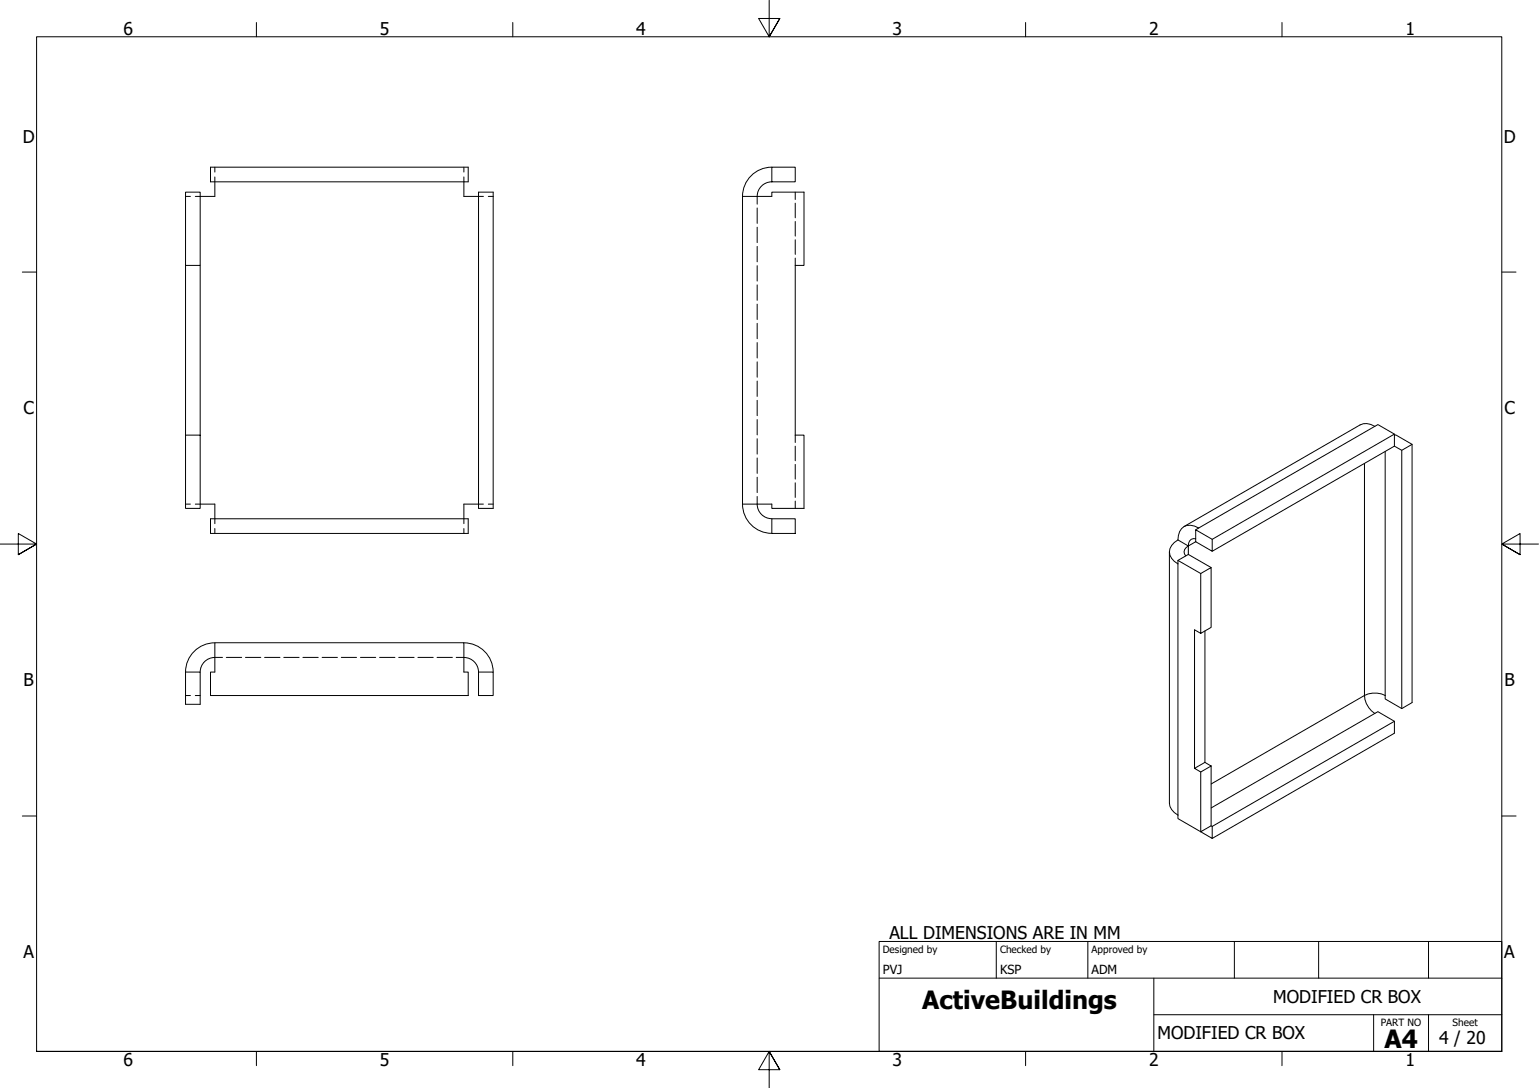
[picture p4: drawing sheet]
<svg xmlns="http://www.w3.org/2000/svg" width="420mm" height="297mm" viewBox="0 0 420 297" stroke-linecap="round" stroke-linejoin="round" font-family="sans-serif">
<!-- layer: Hidden (ISO) -->
<g fill="none" stroke="#000" stroke-width=".27">
<path d="M50.7 53.6h1.3M53.3 53.6h1.4M58.7 45.6v1.4M58.7 48.3v1.3M126.6 45.6v1.4M126.6 48.3v1.3M130.6 53.6h1.4M133.3 53.6h1.3M206.7 53.6v2.1M206.7 56.8v4.2M217.1 52.5v2M217.1 55.5v4"/>
<path d="M206.7 62v4.2M206.7 67.3v4.2M206.7 72.5v4.2M206.7 77.8v4.2M217.1 60.5v4M217.1 65.5v4M217.1 70.5v2M206.7 83v4.2M206.7 88.3v4.2M206.7 93.5v4.2M206.7 98.8v4.2M206.7 104v4.2"/>
<path d="M206.7 109.3v4.2M206.7 114.5v4.2M206.7 119.8v4.2M217.1 118.8v2M50.7 137.6h1.3M53.3 137.6h1.4M130.6 137.6h1.4M133.3 137.6h1.3M206.7 125v4.2M206.7 130.3v4.2M206.7 135.5v2.1M217.1 121.8v4"/>
<path d="M217.1 126.8v4M217.1 131.8v4M217.1 136.8v2M58.7 141.6v1.4M58.7 144.3v1.3M126.6 141.6v1.4M126.6 144.3v1.3M58.7 179.5h2M61.8 179.5h4.2M67 179.5h4.2M72.2 179.5h4.2M77.5 179.5h4.2"/>
<path d="M82.7 179.5h4.2M87.9 179.5h4.2M93.2 179.5h4.1M98.4 179.5h4.2M103.6 179.5h4.2M108.9 179.5h4.2M114.1 179.5h4.2M119.3 179.5h4.2M124.5 179.5h2.1M50.7 189.9h1.3M53.3 189.9h1.4"/>
</g>
<!-- layer: Visible (ISO) -->
<g fill="none" stroke="#000" stroke-width=".27">
<path d="M50.7 52.5h4v20h-4zM57.5 45.6h70.3v4h-70.3zM58.7 49.6v4h-4M126.6 49.6v4h4M130.6 52.5h4v86.3h-4zM202.7 53.6h8v-1.1h8.8v20h-2.4v46.3h2.4v20h-8.8v-1.2h-8zM210.7 45.6a8 8 0 0 0-8 8M210.7 49.6a4 4 0 0 0-4 4M210.7 45.6h6.4v4h-6.4zM50.7 72.5v46.3M54.7 72.5v46.3M50.7 118.8h4v20h-4z"/>
<path d="M380.7 118.9l.3-.2 4.5 2.6-2.8 1.6-2-1.1M380.7 118.5l-49.8 28.7M54.7 137.6h4v4M130.6 137.6h-4v4M202.7 137.6a8 8 0 0 0 8 8M206.7 137.6a4 4 0 0 0 4 4M380.7 121.8l-49.8 28.7M380.7 121.8v-3.3l-4.5-2.6-.9 .5a4 4 0 0 0-4-.4l-48 27.7M382.7 122.9v70.5M385.5 121.3v70.5l-2.8 1.6M57.5 141.6h70.3v4h-70.3zM210.7 141.6h6.4v4h-6.4z"/>
<path d="M319.3 150.7v68.6a4.1 4.1 0 0 0 2.3 3.2v1l9.3 5.4v-3.3M321.6 147.4l2.8 1.7M321.6 147.4a3.5 3.5 0 0 0-2.3 3.3 3.5 3.5 0 0 0 2.3 3.3v-1l2.8-1.6 6.2 3.5M321.6 153l6.2 3.6M324.4 149.1a1.69 1.69 0 0 0-.7 2.7M326.4 147.1a1.63 1.63 0 0 0-2 2M326.4 144.6l.9-.4a3.7 3.7 0 0 0-4.7 .1l-.6 .9-.4 2.2M326.4 144.6l4.5 2.6v3.3l-4.5-2.6zM58.6 179.5a4 4 0 0 0-3.9 4M58.6 175.5a8 8 0 0 0-7.9 8M58.7 175.5h67.9v8h1.2v6.4h-70.3v-6.4h1.2zM126.7 175.5a8 8 0 0 1 7.9 8"/>
<path d="M126.7 179.5a4 4 0 0 1 3.9 4M327.8 172.9v-16.3l2.8-1.7v16.4l-2.8 1.6-1.7-1v37.9M329 172.3v35.8M50.7 183.5h4v8.8h-4zM130.6 183.5h4v6.4h-4zM380.7 196.9l-49.8 28.7M382.7 193.4l-4.5-2.6v-.9a6.3 6.3 0 0 0-5.7 0 6.2 6.2 0 0 0 2.8 4.9l.9-.5 4.5 2.6v3.3l-49.8 28.7M326.1 209.8l2.9-1.7 1.6 1-2.8 1.7zM330.6 209.1v16.4l-2.8 1.6v-16.3M330.6 225.5l.3 .1"/>
</g>
<!-- layer: Visible Narrow (ISO) -->
<path d="M375.3 116.4l-48 27.8M372.5 126.5v63.4l-41.9 24.1M378.2 123.3v66.6M321.6 154v68.5M326.4 147.9l-2 1.2v2.3M375.3 194.8l-44.7 25.8" fill="none" stroke="#000" stroke-width=".27"/>
<!-- layer: Border (ISO) -->
<g fill="none" stroke="#000" stroke-width=".27">
<path d="M70 6.1v3.9M140 6.1v3.9M210 0v10l-2.9-5h5.8l-2.9 5 2.9-5M280 6.1v3.9M350 6.1v3.9M6.1 74.3h3.9M410 74.3h3.9M0 148.5h10l-5-2.8v5.7l5-2.9-5 2.9M420 148.5h-10l5-2.8v5.7l-5-2.9 5 2.9M6.1 222.8h3.9M410 222.8h3.9M10 287v-277h400v277h-400h400"/>
<path d="M70 287v3.9M140 287v3.9M212.9 292l-2.9-5 2.9 5h-5.8l2.9-5v10M280 287v3.9M350 287v3.9"/>
</g>
<!-- layer: Title (ISO) -->
<path d="M240 257h170v30h-170zM272 257v10M297 257v10M337 257v10M360 257v10M390 257v10M240 267h170M315 277h95M315 267v20M375 277v10M390 277v10" fill="none" stroke="#000" stroke-width=".27"/>
<g font-size="6.9">
<text x="251.8" y="275.5">ActiveBuildings</text>
<text x="378" y="286.1">A4</text>
</g>
<g font-size="4.8">
<text x="33.7" y="9.6">6</text>
<text x="103.7" y="9.6">5</text>
<text x="173.7" y="9.6">4</text>
<text x="243.7" y="9.6">3</text>
<text x="313.7" y="9.6">2</text>
<text x="383.7" y="9.6">1</text>
<text x="6.2" y="38.9">D</text>
<text x="410.5" y="38.9">D</text>
<text x="6.4" y="113.2">C</text>
<text x="410.7" y="113.2">C</text>
<text x="6.4" y="187.4">B</text>
<text x="410.7" y="187.4">B</text>
<text x="242.8" y="256.3">ALL DIMENSIONS ARE IN MM</text>
<text x="6.4" y="261.7">A</text>
<text x="410.7" y="261.7">A</text>
<text x="347.6" y="273.8">MODIFIED CR BOX</text>
<text x="316" y="283.7">MODIFIED CR BOX</text>
<text x="392.9" y="285">4 / 20</text>
<text x="33.7" y="290.9">6</text>
<text x="103.7" y="290.9">5</text>
<text x="173.7" y="290.9">4</text>
<text x="243.7" y="290.9">3</text>
<text x="313.7" y="290.9">2</text>
<text x="383.7" y="290.9">1</text>
</g>
<g font-size="3.4">
<text x="241" y="266">PVJ</text>
<text x="273" y="266">KSP</text>
<text x="298" y="266">ADM</text>
</g>
<g font-size="2.7">
<text x="241" y="260.1">Designed by</text>
<text x="273" y="260.1">Checked by</text>
<text x="298" y="260.1">Approved by</text>
<text x="376.9" y="280.1">PART NO</text>
<text x="396.6" y="280.1">Sheet</text>
</g>
</svg>
